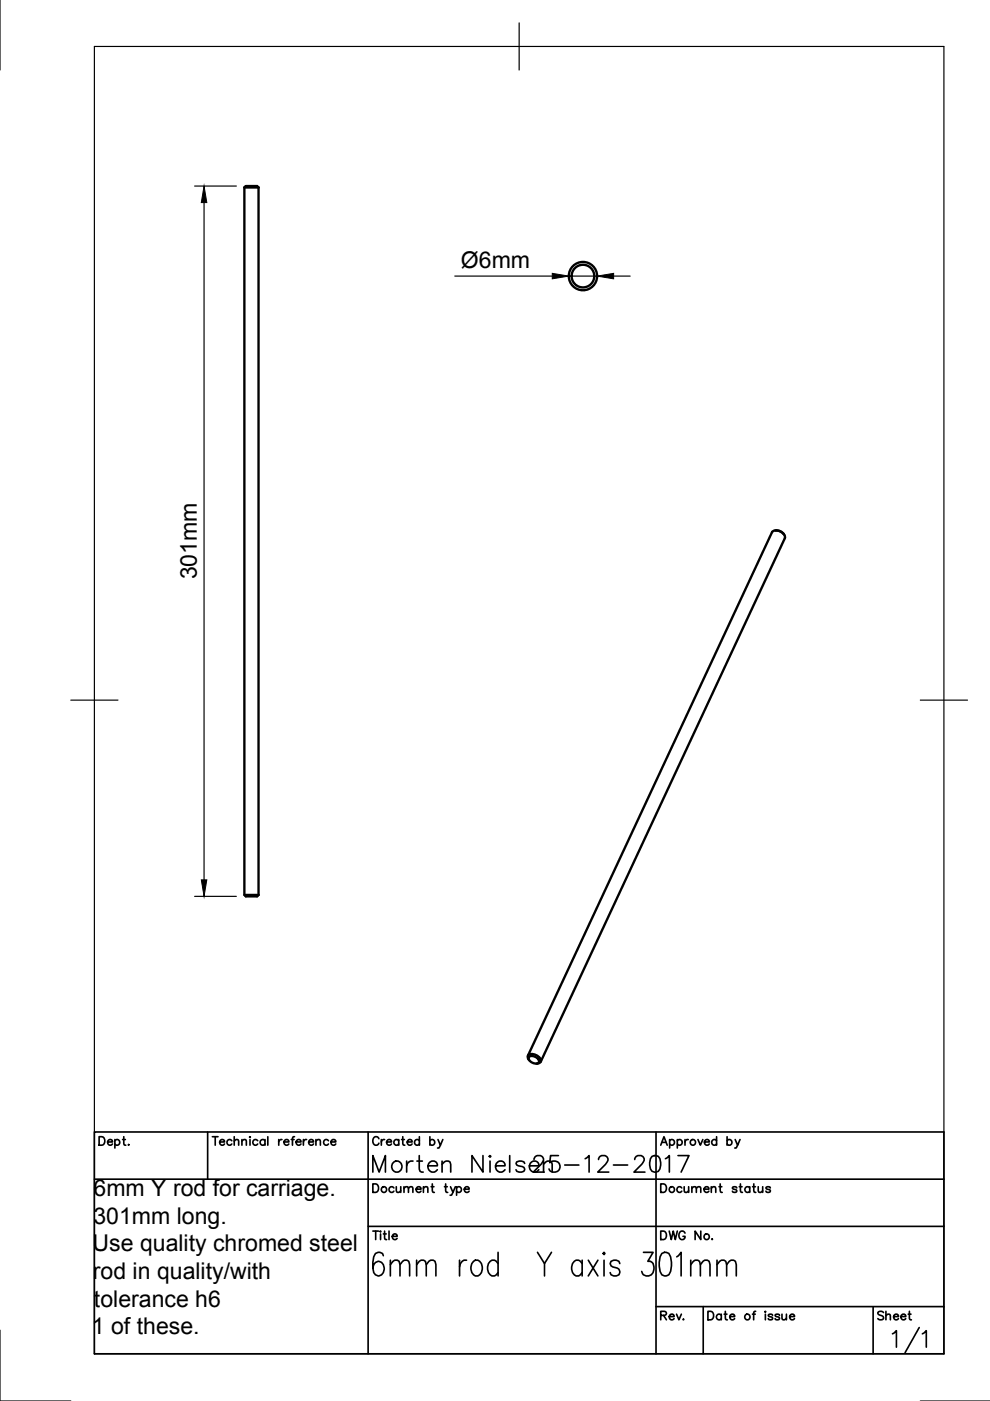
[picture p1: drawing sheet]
<svg xmlns="http://www.w3.org/2000/svg" width="210mm" height="297mm" viewBox="0 0 210 297" stroke-linecap="round" stroke-linejoin="round" font-family="sans-serif">
<!-- layer: Visible -->
<g fill="none" stroke="#000" stroke-width=".5">
<path d="M51.8 39.7h3M51.8 39.7l.3-.3h2.4l.3 .3M51.8 39.7v150l.3 .3h2.4l.3-.3M54.8 39.7v150M164.3 112.5l1 .1 .6 .3 .4 .5M51.8 189.7h3M111.9 223.8l51.8-111a1.73 1.73 0 0 1 2.7 1.3l-51.8 111M112.2 224.8a.76 .76 0 0 1-.2-1.1 .76 .76 0 0 1 1-.2 1.81 1.81 0 0 1 1.7 1.5 .84 .84 0 0 1-1 .5M112.3 224a1.47 1.47 0 0 1 2 1.2 1.38 1.38 0 0 1-2.2-1z"/>
<circle cx="123.6" cy="58.5" r="3"/>
<circle cx="123.6" cy="58.5" r="2.4"/>
</g>
<!-- layer: Border -->
<path d="M0 -.1v15M20 9.9h180.1v277.1h-180.1zM110.1 4.8v10.1M15 148.4h10M195.1 148.4h10M0 282v15h15M195.1 297h14.9" fill="none" stroke="#000" stroke-width=".25"/>
<!-- layer: TitleBlock -->
<g fill="none" stroke="#000" stroke-width=".35">
<path d="M20 240h180.1v47h-180.1zM20 250h180.1M21 241h.6a.96 .96 0 0 1 .6 .9 .96 .96 0 0 1-.6 .9h-.6zM22.8 242.1h1a.55 .55 0 0 0-.7-.4 .55 .55 0 0 0-.2 .8 .54 .54 0 0 0 .9 0M24.4 241.9a.57 .57 0 0 1 .8-.1 .57 .57 0 0 1 0 .8 .57 .57 0 0 1-.8-.1M24.4 241.6v1.8M26 241.6h.6M26.2 241v1.5l.1 .2 .4 .1M27.3 242.6v.2l.1-.1M44 240v10M45 241h1.2M45.6 241v1.8"/>
<path d="M46.6 242.1h1a.55 .55 0 0 0-.8-.4 .55 .55 0 0 0-.1 .8 .54 .54 0 0 0 .9 0M49.1 241.9a.57 .57 0 0 0-.8-.1 .57 .57 0 0 0 0 .8 .57 .57 0 0 0 .8-.1M49.7 241.9l.4-.3 .4 .1 .1 1.1M49.7 241v1.8M51.3 241.9l.4-.3 .4 .1 .1 1.1M51.3 241.6v1.2M53 241v.2zM53 241.6v1.2M54.6 241.9a.58 .58 0 0 0-.8-.1 .58 .58 0 0 0 0 .8 .58 .58 0 0 0 .8-.1M56.2 241.9a.58 .58 0 0 0-.9-.1 .58 .58 0 0 0 0 .8 .58 .58 0 0 0 .9-.1M56.2 241.6v1.2M56.8 241v1.8"/>
<path d="M59.1 241.6v1.2M59.8 241.6a.58 .58 0 0 0-.7 .5M60.2 242.1h1a.55 .55 0 0 0-.7-.4 .55 .55 0 0 0-.2 .8 .54 .54 0 0 0 .9 0M61.8 241.6h.6M62.4 241l-.3 .1-.1 .2v1.5M62.8 242.1h1a.55 .55 0 0 0-.8-.4 .55 .55 0 0 0-.1 .8 .54 .54 0 0 0 .9 0M64.3 241.6v1.2M65 241.6a.58 .58 0 0 0-.7 .5M65.4 242.1h1.1a.55 .55 0 0 0-.8-.4 .55 .55 0 0 0-.2 .8 .54 .54 0 0 0 1 0M67 241.9l.4-.3 .4 .1 .1 1.1M67 241.6v1.2M69.6 241.9a.57 .57 0 0 0-.8-.1 .57 .57 0 0 0 0 .8 .57 .57 0 0 0 .8-.1"/>
<path d="M70.2 242.1h1a.55 .55 0 0 0-.8-.4 .55 .55 0 0 0-.2 .8 .55 .55 0 0 0 1 0M78.1 240v47M79.1 251h.6a.96 .96 0 0 1 .6 .9 .96 .96 0 0 1-.6 .9h-.6zM80.3 241.4a.66 .66 0 0 0-.7-.4 .66 .66 0 0 0-.5 .7v.4a.66 .66 0 0 0 .5 .7 .66 .66 0 0 0 .7-.4M80.9 241.6v1.2M81.5 241.6a.58 .58 0 0 0-.6 .5M82 242.1h1a.55 .55 0 0 0-.8-.4 .55 .55 0 0 0-.1 .8 .54 .54 0 0 0 .9 0M83.5 251.9a.57 .57 0 0 0-.8-.1 .57 .57 0 0 0 0 .8 .57 .57 0 0 0 .8 0M84 251.6l.1 1.1 .4 .1 .5-.3M84.5 241.9a.57 .57 0 0 0-.8-.1 .57 .57 0 0 0 0 .8 .57 .57 0 0 0 .8-.1M84.5 241.6v1.2M85 251.6v1.2"/>
<path d="M85.1 241.6h.6M85.4 241v1.5l.1 .2 .3 .1M85.7 252l.4-.4 .4 .1 .1 1.1M85.7 251.6v1.2M86.3 242.1h1.1a.55 .55 0 0 0-.8-.4 .55 .55 0 0 0-.2 .8 .55 .55 0 0 0 1 0M86.6 252l.4-.4 .5 .1v1.1M88.2 252.1h1.1a.55 .55 0 0 0-.8-.4 .55 .55 0 0 0-.2 .9 .55 .55 0 0 0 1 0M88.9 241.9a.57 .57 0 0 0-.8-.1 .57 .57 0 0 0 0 .8 .57 .57 0 0 0 .8-.1M88.9 241v1.8M89.8 252l.4-.4 .4 .1 .1 1.1M89.8 251.6v1.2M91.1 241.9a.57 .57 0 0 1 .9-.1 .57 .57 0 0 1 0 .8 .57 .57 0 0 1-.9-.1"/>
<path d="M91.1 241v1.8M91.7 251v1.5v.2l.4 .1M92.9 241.6l.5 1.2 .5-1.2M94.5 251v1.5l.1 .2 .3 .1M95.5 251.6l.5 1.2 .5-1.2M96 252.8l-.3 .6h-.3M96.8 251.9a.57 .57 0 0 1 .9-.1 .57 .57 0 0 1 0 .8 .57 .57 0 0 1-.9 0M96.8 251.6v1.8M98.4 252.1h1.1a.55 .55 0 0 0-.8-.4 .55 .55 0 0 0-.2 .9 .55 .55 0 0 0 1 0M139.1 240v47M140.1 242.8l.7-1.8 .7 1.8M140.1 251h.6a.96 .96 0 0 1 .6 .9 .96 .96 0 0 1-.6 .9h-.6z"/>
<path d="M142 241.9a.58 .58 0 0 1 .8-.1 .58 .58 0 0 1 0 .8 .58 .58 0 0 1-.8-.1M142 241.6v1.8M143.6 241.9a.57 .57 0 0 1 .9-.1 .57 .57 0 0 1 0 .8 .57 .57 0 0 1-.9-.1M143.6 241.6v1.8M144.6 251.9a.57 .57 0 0 0-.9-.1 .57 .57 0 0 0 0 .8 .57 .57 0 0 0 .9 0M145.1 251.6l.1 1.1 .4 .1 .4-.3M145.2 241.6v1.2M145.9 241.6a.58 .58 0 0 0-.7 .5M146 251.6v1.2M146.7 252l.4-.4 .5 .1v1.1M146.7 251.6v1.2M147.6 252l.5-.4 .4 .1 .1 1.1"/>
<path d="M148 241.6l.5 1.2 .5-1.2M149.3 252.1h1a.55 .55 0 0 0-.8-.4 .55 .55 0 0 0-.1 .9 .54 .54 0 0 0 .9 0M149.4 242.1h1a.55 .55 0 0 0-.8-.4 .55 .55 0 0 0-.2 .8 .54 .54 0 0 0 1 0M150.8 252l.4-.4 .5 .1 .1 1.1M150.8 251.6v1.2M151.9 241.9a.57 .57 0 0 0-.8-.1 .57 .57 0 0 0 0 .8 .57 .57 0 0 0 .8-.1M151.9 241v1.8M152.4 251.6h.6M152.7 251v1.5l.1 .2 .3 .1M154.2 241.9a.57 .57 0 0 1 .8-.1 .57 .57 0 0 1 0 .8 .57 .57 0 0 1-.8-.1M154.2 241v1.8M155.9 241.6l.5 1.2 .5-1.2"/>
<path d="M156.2 251.9a.54 .54 0 0 0-.9 0l.2 .2 .6 .2 .1 .3a.55 .55 0 0 1-.9 0M156.4 242.8l-.3 .5-.3 .1M156.7 251.6h.6M157 251v1.5l.1 .2 .3 .1M159 251.9a.57 .57 0 0 0-.9-.1 .57 .57 0 0 0 0 .8 .57 .57 0 0 0 .9 0M159 251.6v1.2M159.6 251.6h.6M159.8 251v1.5l.1 .2 .3 .1M160.8 251.6v1.1l.5 .1 .4-.3M161.7 251.6v1.2M163.3 251.9a.54 .54 0 0 0-.9 0l.3 .2 .6 .2v.3a.55 .55 0 0 1-.9 0M78.1 260h122"/>
<path d="M79.1 261h1.2M79.7 261v1.8M80.7 261v.2zM81.5 261v1.5l.1 .2 .4 .1M82.5 261v1.8M139.1 277h61M140.1 261h.6a.96 .96 0 0 1 .6 .9 .96 .96 0 0 1-.6 .9h-.6zM141.9 261l.4 1.8 .5-1.8 .4 1.8 .4-1.8M145.2 261.4a.66 .66 0 0 0-.7-.4 .66 .66 0 0 0-.5 .7v.4a.65 .65 0 0 0 .6 .7 .65 .65 0 0 0 .6-.7h-.4M148.6 261v1.8l-1.2-1.8v1.8M149.1 277v10M150.1 278h.6a.96 .96 0 0 1 .6 .9 .96 .96 0 0 1-.6 .9h-.6z"/>
<path d="M152.9 278.9a.57 .57 0 0 0-.8-.1 .57 .57 0 0 0 0 .9 .57 .57 0 0 0 .8-.1M152.9 278.6v1.2M153.5 278.6h.6M153.8 278v1.5l.1 .2 .3 .1M154.7 279.1h1.1a.55 .55 0 0 0-.8-.4 .55 .55 0 0 0-.2 .9 .55 .55 0 0 0 1 0M159.5 278.6h.6M160.2 278l-.3 .1-.1 .3v1.4M162.3 278v.2zM162.3 278.6v1.2M163.8 278.9a.54 .54 0 0 0-.9 0l.1 .2 .7 .2 .1 .3a.54 .54 0 0 1-.9 0M165.3 278.9a.54 .54 0 0 0-1 0l.1 .2 .8 .2 .1 .3a.54 .54 0 0 1-1 0M165.8 278.6l.1 1.1 .4 .1 .4-.3"/>
<path d="M166.7 278.6v1.2M167.4 279.1h1.1a.55 .55 0 0 0-.8-.4 .55 .55 0 0 0-.2 .9 .55 .55 0 0 0 1 0M185.1 277v10M189.2 282.8l.9-.7v3.5M194.9 281.5l-3 5.3M195.6 282.8l.8-.7v3.5"/>
<circle cx="81.4" cy="252.2" r=".6"/>
<circle cx="142.5" cy="252.2" r=".6"/>
<circle cx="146.9" cy="242.2" r=".6"/>
<circle cx="158.5" cy="279.2" r=".59"/>
</g>
<!-- layer: Dimensions -->
<path d="M41.3 39.4h8.8M43.3 42.9v143.6M96.4 58.5h20.7M120.6 58.5h6M130.1 58.5h3.5M41.3 190h8.8" fill="none" stroke="#000" stroke-width=".25"/>
<path d="M43.3 39.4l.5 3.5h-1.1zM117.1 58l3.5 .5-3.5 .6zM126.6 58.5l3.5-.5v1.1zM42.7 186.5h1.1l-.5 3.5z" fill="#000" stroke="#000" stroke-width=".21"/>
<text font-size="8.8" x="77.6" y="271.6">6mm rod Y axis 301mm</text>
<g font-size="7.1">
<text x="77.6" y="249.8">Morten Nielsen</text>
<text x="111.8" y="249.8">25-12-2017</text>
</g>
<g font-size="4.9">
<text x="97.7" y="56.9">Ø6mm</text>
<text x="41.7" y="122.9" transform="rotate(-90 41.7 122.9)">301mm</text>
<text x="19.8" y="253.6">6mm Y rod for carriage.</text>
<text x="19.8" y="259.4">301mm long.</text>
<text x="19.6" y="265.3">Use quality chromed steel</text>
<text x="19.7" y="271.2">rod in quality/with</text>
<text x="19.9" y="277">tolerance h6</text>
<text x="138.6" y="281.2">Rev.</text>
<text x="184.9" y="281.2">Sheet</text>
<text x="19.5" y="282.9">1 of these.</text>
</g>
</svg>
